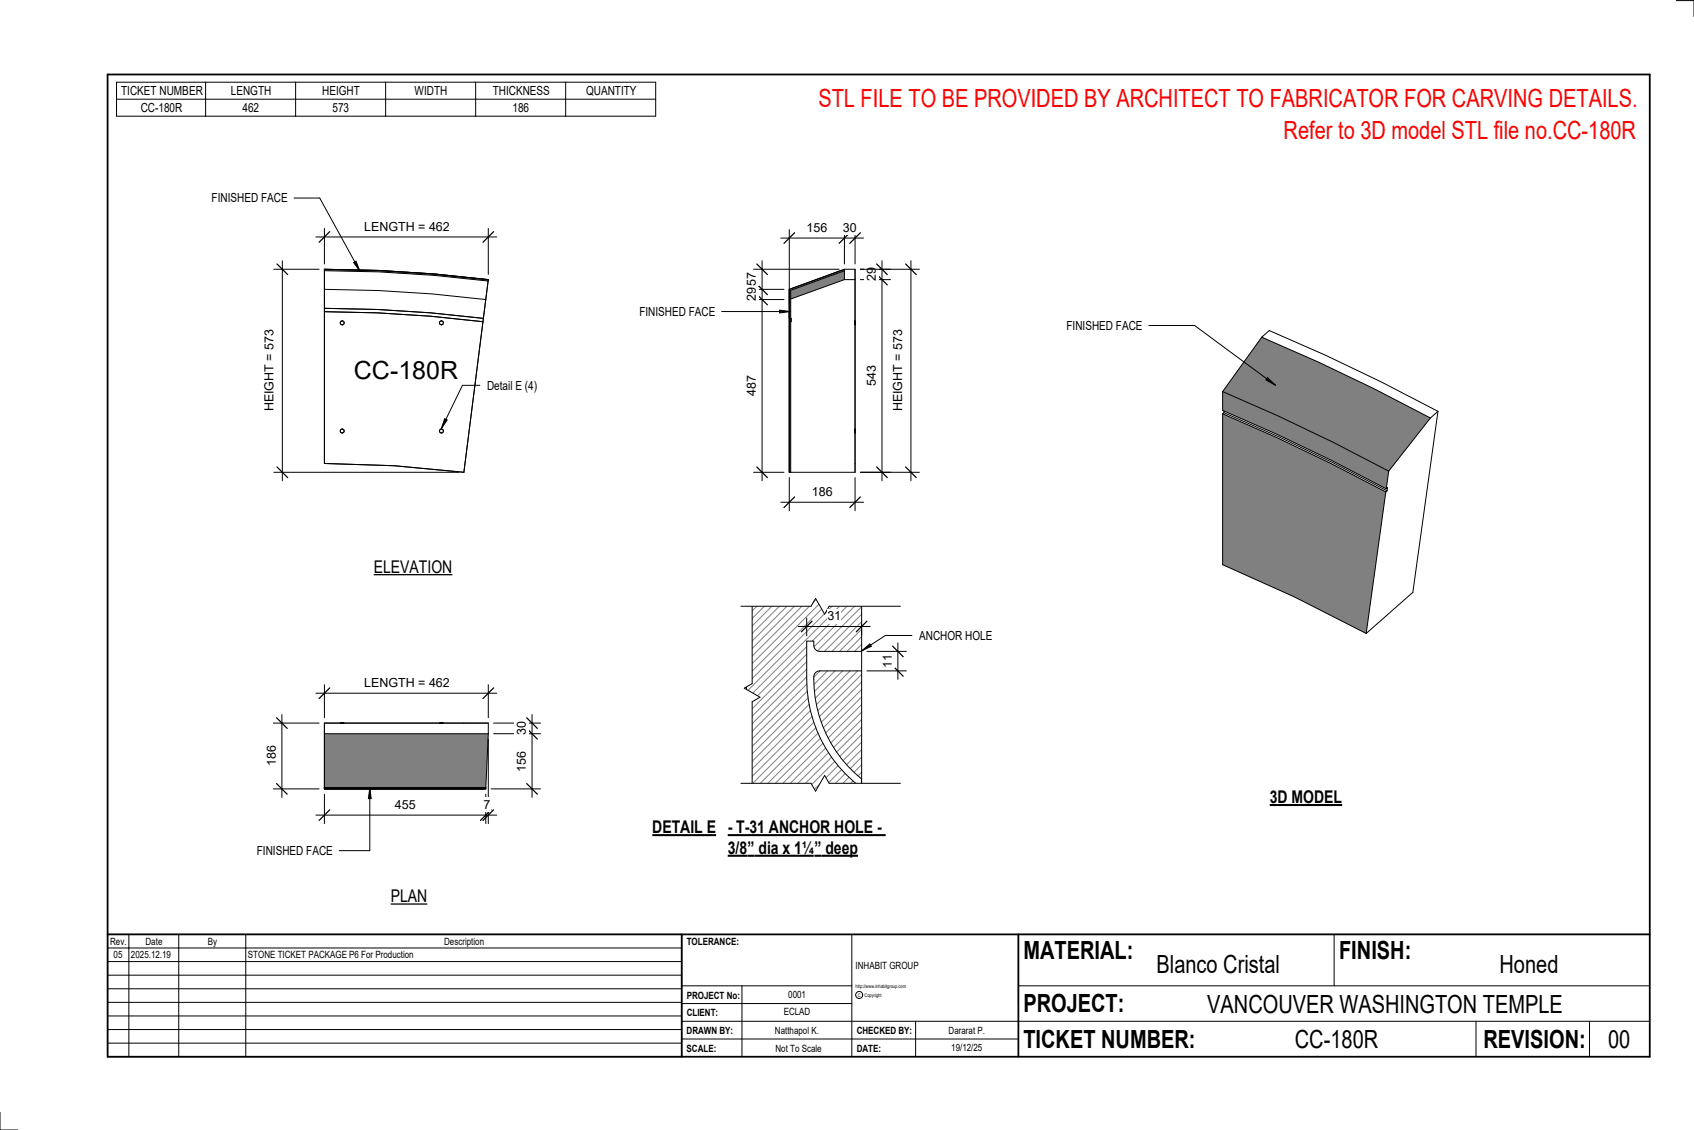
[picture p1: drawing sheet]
<svg xmlns="http://www.w3.org/2000/svg" width="914mm" height="610mm" viewBox="0 0 914 610" stroke-linecap="round" stroke-linejoin="round" font-family="sans-serif">
<g fill="#808080">
<path d="M660 223l29 13 30 14 29 15-11 77-38-20-39-17z"/>
<path d="M681 182l30 13 31 15 30 15-22 29a1027 1027 0 0 0-90-43z"/>
<path d="M660 211l30 13 30 15 30 15-2 10a1012 1012 0 0 0-88-43z"/>
</g>
<g fill="none" stroke="#000" stroke-width=".54">
<path d="M681 182l4-4 31 14 30 14 30 16M681 182l-21 29M681 182l30 13 31 15 30 15M660 211l30 13 30 15 30 15M660 211v10l29 13 30 14 29 16M660 223v82l39 17 38 20M660 223l29 13 30 14 29 15M661 223l29 13 29 14 30 15M661 223h-1M661 222v1M772 225l-22 29M776 222l-13 98-26 22"/>
<path d="M776 222l-4 3M750 254l-2 10M748 265l-11 77M748 264l1-1v2M749 265h-1"/>
</g>
<path d="M427 157l29-11v5l-29 10z" fill="#808080"/>
<path d="M426 156l30-11v1l-29 11v98h-1z" fill="#7c7c7c"/>
<g fill="none" stroke="#000" stroke-width=".54">
<path d="M426 156v6M426 156v99M456 151l-29 10M456 145l-30 11M456 146v5M456 145h6M456 146l-29 11v98M456 145v1M462 145v6h-6M462 145v110M426 168v6M426 166v6"/>
<path d="M427 172v2M462 173v2M462 231v3M426 250v5M426 255h36M462 250v5"/>
</g>
<path d="M175 145l30 1 29 2 30 3-1 1-29-3-29-2-30-1z" fill="#7c7c7c"/>
<g fill="none" stroke="#000" stroke-width=".54">
<path d="M175 145v105l38 1 37 4M175 145l30 1 29 2 30 3M175 145v11l29 1 29 2 29 3 2-11M175 146l30 1 29 2 29 3M264 151l-14 104M175 168l29 1 28 2 29 3-11 81M175 166l29 1 28 2 29 3"/>
<circle cx="185" cy="174" r="1.1"/>
<circle cx="238" cy="174" r="1.1"/>
<circle cx="185" cy="233" r="1.1"/>
<circle cx="238" cy="233" r="1.1"/>
</g>
<path d="M175 396h89l-2 29h-87z" fill="#808080"/>
<path d="M175 425h87v1h-87z" fill="#7c7c7c"/>
<g fill="none" stroke="#000" stroke-width=".54">
<path d="M175 390h89M175 390v36M184 390h1zM185 390h1zM237 390h1zM238 390h1zM264 396l-2 30M264 396h-89v30M264 390v6M175 426h75M175 426h87M175 426h86"/>
<path d="M175 425h87v1"/>
</g>
<path d="M403 322h62v29h-23l-2-1-1-4h-4a116 116 0 0 0 4 43 73 73 0 0 0 26 36v-5a67 67 0 0 1-25-56l1-2h1h23v65h-62z" fill="#fff"/>
<g fill="none" stroke="#808080" stroke-width=".54">
<path d="M406 322l-3 3M410 322l-7 7M414 322l-11 11M418 322l-15 15M422 322l-19 19M426 322l-23 23M430 322l-27 27M434 322l-31 31M438 322l-35 35M442 322l-39 39M446 322l-43 43M450 322l-47 47"/>
<path d="M454 322l-51 51M458 322l-55 55M462 322l-24 24M465 323l-26 26M465 327l-24 24M465 331l-20 20M465 335l-16 16M465 339l-12 12M435 349l-32 32M435 353l-32 32M435 357l-32 32M465 344l-8 7"/>
<path d="M465 348l-4 3M435 361l-32 33M435 365l-32 33M436 369l-33 33M436 373l-33 33M436 376l-33 34M437 380l-34 34M443 362l-4 3M447 362l-8 7M451 362l-11 11M455 362l-15 15M459 362l-18 18"/>
<path d="M463 362l-22 21M465 364l-23 23M465 368l-22 22M465 372l-21 21M465 376l-19 19M437 383l-34 35M438 387l-35 35M439 390l-36 36M440 393l-34 34M442 395l-32 32M443 398l-29 29M465 380l-18 18"/>
<path d="M465 384l-17 17M465 388l-15 15M465 392l-13 14M465 396l-12 12M444 401l-26 26M446 404l-24 23M447 406l-21 21M449 408l-19 19M451 411l-17 16M452 413l-14 14M454 415l-12 12M456 417l-10 10"/>
<path d="M458 419l-8 8M465 400l-10 10M465 404l-8 9M465 408l-6 7M465 413l-4 4M465 417l-2 2M460 421l-5 6M463 423l-4 4M465 421h.1M465 425l-2 2"/>
</g>
<path d="M421 128h45M426 124v41M456 124v18M462 124v18M403 322h62v105h-62zM465 351h-23l-2-1-1-4h-4a116 116 0 0 0 4 43 73 73 0 0 0 26 36v-5a67 67 0 0 1-25-56l1-2h1h23" fill="none" stroke="#000" stroke-width=".54"/>
<path d="M429 126l-6 5M459 126l-6 5M464 126l-5 5" fill="none" stroke="#000" stroke-width=".67"/>
<g fill="#fff">
<path d="M455 119h7v8h-7z"/>
<path d="M435 119h11v8h-11z"/>
</g>
<path d="M464 145h17M464 151h17M476 141v118M464 255h17" fill="none" stroke="#000" stroke-width=".54"/>
<path d="M473 142l6 6M473 148l6 6M473 252l6 6" fill="none" stroke="#000" stroke-width=".67"/>
<g fill="#fff">
<path d="M467 197h7v11h-7z"/>
<path d="M467 144h7v8h-7z"/>
</g>
<path d="M464 145h32M492 141v118M464 255h32" fill="none" stroke="#000" stroke-width=".54"/>
<path d="M489 142l6 6M489 252l6 6" fill="none" stroke="#000" stroke-width=".67"/>
<path d="M481 178h7v44h-7z" fill="#fff"/>
<path d="M426 258v18M462 258v18M421 271h45" fill="none" stroke="#000" stroke-width=".54"/>
<path d="M429 268l-6 6M464 268l-5 6" fill="none" stroke="#000" stroke-width=".67"/>
<path d="M438 262h11v7h-11z" fill="#fff"/>
<path d="M407 145h46M407 156h16M411 141v118M407 162h16M407 255h16" fill="none" stroke="#000" stroke-width=".54"/>
<path d="M408 142l6 6M408 153l6 6M408 159l6 5M408 252l6 6" fill="none" stroke="#000" stroke-width=".67"/>
<g fill="#fff">
<path d="M402 203h8v11h-8z"/>
<path d="M402 155h8v8h-8z"/>
<path d="M402 147h8v7h-8z"/>
</g>
<path d="M240 226l1 1-3 4z" fill="#000"/>
<path d="M259 208h-9l-12 23M240 226l1 1-3 4z" fill="none" stroke="#000" stroke-width=".54"/>
<path d="M263 204h27v8h-27z" fill="#fff"/>
<path d="M171 128h97M175 123v19M264 123v25" fill="none" stroke="#000" stroke-width=".54"/>
<path d="M178 125l-6 6M266 125l-5 6" fill="none" stroke="#000" stroke-width=".67"/>
<path d="M197 118h45v8h-45z" fill="#fff"/>
<path d="M148 145h24M152 141v118M148 255h100" fill="none" stroke="#000" stroke-width=".54"/>
<path d="M150 142l5 6M150 252l5 6" fill="none" stroke="#000" stroke-width=".67"/>
<g fill="#fff">
<path d="M142 178h7v44h-7z"/>
<path d="M191 193h57v15h-57z"/>
</g>
<path d="M171 374h97M175 369v18M264 369v18" fill="none" stroke="#000" stroke-width=".54"/>
<path d="M178 371l-6 6M266 371l-5 6" fill="none" stroke="#000" stroke-width=".67"/>
<path d="M197 365h45v7h-45z" fill="#fff"/>
<path d="M266 396h26M266 390h26M287 385v45M265 426h27" fill="none" stroke="#000" stroke-width=".54"/>
<path d="M284 393l6 6M284 387l6 6M284 423l6 5" fill="none" stroke="#000" stroke-width=".67"/>
<g fill="#fff">
<path d="M278 389h7v8h-7z"/>
<path d="M278 405h7v11h-7z"/>
</g>
<path d="M264 399v45M171 440h97M175 428v16M262 428v16" fill="none" stroke="#000" stroke-width=".54"/>
<path d="M178 437l-6 6M265 437l-6 6M266 437l-5 6" fill="none" stroke="#000" stroke-width=".67"/>
<g fill="#fff">
<path d="M261 430h4v8h-4z"/>
<path d="M213 430h11v8h-11z"/>
</g>
<path d="M148 390h24M152 385v45M148 426h24" fill="none" stroke="#000" stroke-width=".54"/>
<path d="M149 387l6 6M149 423l6 5" fill="none" stroke="#000" stroke-width=".67"/>
<g fill="#fff">
<path d="M143 402h7v11h-7z"/>
<path d="M399 321h7v48l-4 2 8 5-4 3v48h-7z"/>
</g>
<path d="M406 321v48l-4 2 8 5-4 3v48M465 351l5-4v2zM492 343h-14l-13 8" fill="none" stroke="#000" stroke-width=".54"/>
<path d="M465 351l5-4v2z" fill="#000"/>
<g fill="#fff">
<path d="M496 339h39v8h-39z"/>
<path d="M400 320h86v7h-38l-3 4-5-8-2 4h-38z"/>
</g>
<path d="M400 327h38l2-4 5 8 3-4h38" fill="none" stroke="#000" stroke-width=".54"/>
<path d="M400 423h38l2 4 5-9 3 5h38v6h-86z" fill="#fff"/>
<path d="M468 351h21M485 347v20M468 362h21M400 423h38l2 4 5-9 3 5h38" fill="none" stroke="#000" stroke-width=".54"/>
<path d="M482 359l6 6M482 349l6 5" fill="none" stroke="#000" stroke-width=".67"/>
<path d="M475 353h8v7h-8z" fill="#fff"/>
<path d="M431 338h39M435 333v10M465 337v6" fill="none" stroke="#000" stroke-width=".54"/>
<path d="M438 335l-5 6M468 335l-6 6" fill="none" stroke="#000" stroke-width=".67"/>
<g fill="#fff">
<path d="M447 329h7v7h-7z"/>
<path d="M352 441h35v11h-35z"/>
</g>
<path d="M352 451h35" fill="none" stroke="#000" stroke-width="1.1" stroke-linecap="butt"/>
<g fill="#fff">
<path d="M393 441h85v11h-85z"/>
<path d="M393 452h10v11h-10z"/>
<path d="M403 452h4v11h-4z"/>
<path d="M407 452h33v11h-33z"/>
<path d="M440 452h3v11h-3z"/>
<path d="M443 452h20v11h-20z"/>
</g>
<path d="M393 451h85M393 462h46M440 462h23" fill="none" stroke="#000" stroke-width="1.1" stroke-linecap="butt"/>
<g fill="none" stroke="#000" stroke-width=".54">
<path d="M905 0h9v9M460 504v66M720 504v28M891 504h-341v37M368 532h92M401 532v38M550 532h341M368 551h523M368 541h92M494 551v19M797 551v19M858 551v19"/>
<path d="M368 561h182M0 600v10h10"/>
<circle cx="464" cy="537" r="1.9"/>
</g>
<path d="M58 40h833v530h-833zM58 504h833M368 504v66M550 504v66" fill="none" stroke="#000" stroke-width=".96"/>
<g fill="#fff">
<path d="M652 534h192v15h-192z"/>
<path d="M513 562h17v6h-17z"/>
<path d="M425 533h10v6h-10z"/>
<path d="M423 543h15v6h-15z"/>
<path d="M418 553h24v6h-24z"/>
<path d="M624 513h68v15h-68z"/>
<path d="M809 513h33v15h-33z"/>
<path d="M512 553h20v6h-20z"/>
<path d="M699 553h45v15h-45z"/>
<path d="M442 45h443v16h-443z"/>
<path d="M868 553h12v15h-12z"/>
<path d="M61 512h5v6h-5z"/>
<path d="M693 63h192v15h-192z"/>
<path d="M202 301h42v10h-42z"/>
</g>
<path d="M202 310h42" fill="none" stroke="#000" stroke-width=".69" stroke-linecap="butt"/>
<path d="M211 478h20v11h-20z" fill="#fff"/>
<path d="M211 488h20" fill="none" stroke="#000" stroke-width=".69" stroke-linecap="butt"/>
<path d="M685 424h40v12h-40z" fill="#fff"/>
<path d="M685 434h39" fill="none" stroke="#000" stroke-width="1.1" stroke-linecap="butt"/>
<g fill="none" stroke="#000" stroke-width=".54">
<path d="M63 44h291v19h-291zM63 54h291M111 44v19M160 44v19M208 44v19M257 44v19M305 44v19M390 168h37M421 167l6 1-6 1zM58 504h310v66h-310zM58 519h310M58 511h310"/>
<path d="M70 504v66M96 504v66M133 504v66M58 533h310M58 526h310M58 555h310M58 548h310M58 541h310M58 563h310"/>
</g>
<path d="M421 167l6 1-6 1z" fill="#000"/>
<path d="M345 164h41v8h-41z" fill="#fff"/>
<path d="M620 176h25l43 32M684 204l4 4-5-3z" fill="none" stroke="#000" stroke-width=".54"/>
<path d="M684 204l4 4-5-3z" fill="#000"/>
<path d="M576 172h40v8h-40z" fill="#fff"/>
<path d="M191 142l1-1 2 5z" fill="#000"/>
<path d="M159 107h14l21 39M191 142l1-1 2 5z" fill="none" stroke="#000" stroke-width=".54"/>
<path d="M114 103h41v8h-41z" fill="#fff"/>
<path d="M200 425v6h-1z" fill="#000"/>
<path d="M200 425v6h-1zM200 425v34h-17" fill="none" stroke="#000" stroke-width=".54"/>
<path d="M139 455h40v8h-40z" fill="#fff"/>
<g font-size="13.5" fill="#f00">
<text x="442" y="58">STL FILE TO BE PROVIDED BY ARCHITECT TO FABRICATOR FOR CARVING DETAILS.</text>
<text x="693" y="75">Refer to 3D model STL file no.CC-180R</text>
</g>
<g font-size="13.5">
<text x="191" y="205">CC-180R</text>
<text x="552" y="517">MATERIAL:</text>
<text x="723" y="517">FINISH:</text>
<text x="624" y="525">Blanco Cristal</text>
<text x="809" y="525">Honed</text>
<text x="552" y="546">PROJECT:</text>
<text x="652" y="546">VANCOUVER WASHINGTON TEMPLE</text>
<text x="552" y="565">TICKET NUMBER:</text>
<text x="699" y="565">CC-180R</text>
<text x="801" y="565">REVISION:</text>
<text x="868" y="565">00</text>
</g>
<g font-size="9.4">
<text x="202" y="309">ELEVATION</text>
<text x="685" y="433">3D MODEL</text>
<text x="352" y="449">DETAIL E</text>
<text x="393" y="449">- T-31 ANCHOR HOLE -</text>
<text x="393" y="461">3/8</text>
<text x="403" y="461">”</text>
<text x="409" y="461">dia x 1¼</text>
<text x="440" y="461">”</text>
<text x="446" y="461">deep</text>
<text x="211" y="487">PLAN</text>
</g>
<g font-size="6.7">
<text x="65" y="51">TICKET NUMBER</text>
<text x="125" y="51">LENGTH</text>
<text x="174" y="51">HEIGHT</text>
<text x="224" y="51">WIDTH</text>
<text x="266" y="51">THICKNESS</text>
<text x="316" y="51">QUANTITY</text>
<text x="76" y="60">CC-180R</text>
<text x="131" y="60">462</text>
<text x="179" y="60">573</text>
<text x="277" y="60">186</text>
<text x="114" y="109">FINISHED FACE</text>
<text x="197" y="124">LENGTH = 462</text>
<text x="435" y="125">156</text>
<text x="455" y="125">30</text>
<text x="408" y="154" transform="rotate(-90 408 154)">57</text>
<text x="473" y="152" transform="rotate(-90 473 152)">29</text>
<text x="408" y="163" transform="rotate(-90 408 163)">29</text>
<text x="345" y="170">FINISHED FACE</text>
<text x="576" y="178">FINISHED FACE</text>
<text x="473" y="208" transform="rotate(-90 473 208)">543</text>
<text x="263" y="210">Detail E (4)</text>
<text x="408" y="214" transform="rotate(-90 408 214)">487</text>
<text x="148" y="222" transform="rotate(-90 148 222)">HEIGHT = 573</text>
<text x="487" y="222" transform="rotate(-90 487 222)">HEIGHT = 573</text>
<text x="438" y="268">186</text>
<text x="447" y="335">31</text>
<text x="496" y="345">ANCHOR HOLE</text>
<text x="481" y="360" transform="rotate(-90 481 360)">11</text>
<text x="197" y="371">LENGTH = 462</text>
<text x="284" y="397" transform="rotate(-90 284 397)">30</text>
<text x="149" y="413" transform="rotate(-90 149 413)">186</text>
<text x="284" y="416" transform="rotate(-90 284 416)">156</text>
<text x="213" y="436">455</text>
<text x="261" y="436">7</text>
<text x="139" y="461">FINISHED FACE</text>
</g>
<g font-size="5.4">
<text x="59" y="510">Rev.</text>
<text x="79" y="510">Date</text>
<text x="112" y="510">By</text>
<text x="240" y="510">Description</text>
<text x="371" y="510">TOLERANCE:</text>
<text x="61" y="517">05</text>
<text x="71" y="517">2025.12.19</text>
<text x="134" y="517">STONE TICKET PACKAGE P6 For Production</text>
<text x="462" y="523">INHABIT GROUP</text>
<text x="371" y="539">PROJECT No:</text>
<text x="425" y="538">0001</text>
<text x="371" y="548">CLIENT:</text>
<text x="423" y="548">ECLAD</text>
<text x="371" y="558">DRAWN BY:</text>
<text x="418" y="558">Natthapol K.</text>
<text x="462" y="558">CHECKED BY:</text>
<text x="512" y="558">Dararat P.</text>
<text x="371" y="567">SCALE:</text>
<text x="419" y="567">Not To Scale</text>
<text x="462" y="567">DATE:</text>
<text x="513" y="567">19/12/25</text>
</g>
<g font-size="2.7">
<text x="462" y="533">http://www.inhabitgroup.com</text>
<text x="463" y="538">C</text>
<text x="467" y="538">Copyright</text>
</g>
</svg>
